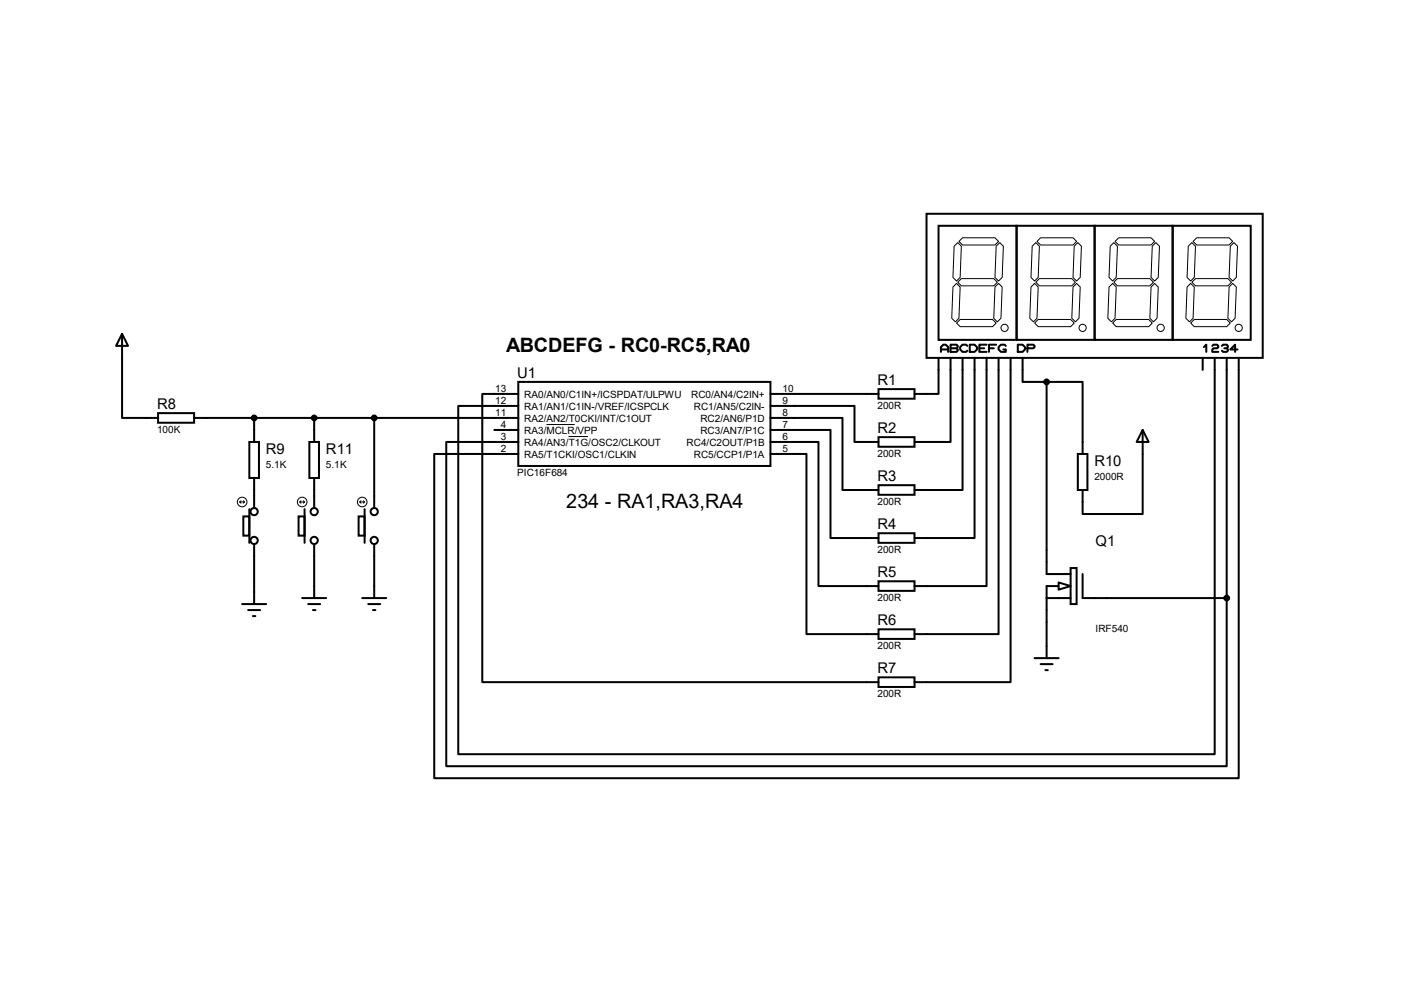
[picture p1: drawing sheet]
<svg xmlns="http://www.w3.org/2000/svg" width="297mm" height="210mm" viewBox="0 0 297 210" stroke-linecap="round" stroke-linejoin="round" font-family="sans-serif">
<g fill="none" stroke="#000" stroke-width=".42">
<path d="M196 45.2h71.1v30.5h-71.1zM198.5 47.8h16.6v24.1h-16.6zM215.1 47.8h16.5v24.1h-16.5zM231.6 47.8h16.5v24.1h-16.5zM248.1 47.8h16.5v24.1h-16.5zM25.8 70.6l1.3 2.6h-2.5zM25.8 70.6v17.8h7.6M198.5 75.7v7.6h-5M199.1 74.4v-1l.5-.5h.5l.5 .5v1M199.1 73.9h1.5M201.1 75.7v17.8h-7.6M201.1 73.7h1.3"/>
<path d="M201.1 72.9h1.3l.2 .3v.2l-.2 .3 .2 .2v.3l-.2 .2h-1.3zM203.6 75.7v27.9h-10.1M204.6 73.2l-.2-.3h-.8l-.5 .5v.5l.5 .5h.8l.2-.2M205.1 72.9h1.1l.5 .5v.5l-.5 .5h-1.1zM206.2 75.7v38.1h-12.7M207.2 73.7h1M208.7 75.7v48.3h-15.2M208.7 72.9h-1.5v1.5h1.5M209.2 73.7h1M210.7 72.9h-1.5v1.5M211.2 75.7v58.4h-17.7M212.8 73.2l-.3-.3h-.7l-.6 .5v.5l.6 .5h1v-.5h-.5"/>
<path d="M213.8 75.7v68.6h-20.3M215.3 72.9h1l.5 .5v.5l-.5 .5h-1zM216.3 75.7v5.1h5.1M217.3 73.7h1.3l.3-.3v-.2l-.3-.3h-1.3v1.5M254.4 75.7v2.5M254.7 73.4l.5-.5v1.5M256.5 73.2l.2-.3h.8l.2 .3v.2l-.2 .3h-.8l-.2 .2v.5h1.2M257 75.7v83.8h-160.1v-73.6h12.7M258.5 73.2l.2-.3h.8l.3 .3v.2l-.3 .3 .3 .2v.3l-.3 .2h-.8l-.2-.2M259 73.7h.5M259.5 75.7v50.8M261.8 73.9h-1.5l1-1v1.5"/>
<path d="M262 75.7v88.9h-170.1v-68.6h17.7M33.4 87.4h7.7v2h-7.7zM41.1 88.4h68.5M52.7 93.5h2.1v7.6h-2.1zM53.8 88.4v5.1M65.4 93.5h2.1v7.6h-2.1zM66.5 88.4v5.1M79.2 88.4v19M104.6 90.9h5M109.6 80.8h53.4v17.8h-53.4zM109.6 83.3h-7.6v61h83.8M109.6 93.5h-15.2v68.6h165.1v-35.6"/>
<path d="M163 85.9h17.8v7.6h5M163 88.4h15.2v15.2h7.6M163 90.9h12.7v22.9h10.1M163 93.5h10.1v30.5h12.7M163 96h7.6v38.1h15.2M163 83.3h22.8M185.8 82.3h7.7v2h-7.7zM185.8 92.5h7.7v2h-7.7zM221.4 80.8h7.6v15.2M221.4 80.8v40.6h5.1M228 96h2v7.6h-2zM241.7 90.9l1.3 2.6h-2.5z"/>
<path d="M241.7 90.9v17.8h-12.7v-5.1M51.5 109.2h1.2v4.1h-1.2zM52.7 107.7v7.1M53.8 101.1v6.3M53.8 115.1v12.7M63.2 109.2h1.2v4.1h-1.2zM64.4 107.7v7.1M66.5 101.1v6.3M66.5 115.1v11.4M75.9 109.2h1.2v4.1h-1.2zM77.1 107.7v7.1M79.2 115.1v11.4"/>
<path d="M185.8 102.6h7.7v2h-7.7zM185.8 112.8h7.7v2h-7.7zM51.2 127.8h5.1M52.5 129h2.5M53.5 130.3h.5M63.9 126.5h5.1M65.2 127.8h2.5M66.2 129h.5M76.6 126.5h5.1M77.9 127.8h2.5M78.9 129h.5M185.8 122.9h7.7v2.1h-7.7z"/>
<path d="M185.8 133.1h7.7v2h-7.7zM218.9 139.2h5M221.4 126.5h5.1M223.9 123.2l2.6 .8-2.6 .7zM223.9 124h-2.5v15.2M226.5 120.1h1.3v7.7h-1.3zM229 121.4v5.1h30.5M185.8 143.3h7.7v2h-7.7zM220.1 140.5h2.6M221.1 141.7h.6"/>
<circle cx="53.8" cy="114.3" r=".76"/>
<circle cx="53.8" cy="108.2" r=".76"/>
<circle cx="66.5" cy="114.3" r=".76"/>
<circle cx="66.5" cy="108.2" r=".76"/>
<circle cx="79.2" cy="108.2" r=".76"/>
<circle cx="79.2" cy="114.3" r=".76"/>
</g>
<g fill="none" stroke="#000" stroke-width=".21">
<path d="M202.6 59.7l.8-.8h6.8l.8 .8-.8 .8h-6.8zM202.6 51.3l.8 .8-.3 6.6-.7 .7-.8-.7 .2-6.6zM202.9 51.1l.7-.8h6.9l.7 .8-.7 .7h-6.9zM210.7 52.1l.8-.8 .8 .8-.3 6.6-.8 .7-.7-.7zM211.2 59.9l.8 .8-.2 6.6-.8 .8-.8-.8 .3-6.6zM219.1 59.7l.8-.8h6.8l.8 .8-.8 .8h-6.8zM219.1 51.3l.8 .8-.3 6.6-.7 .7-.8-.7 .3-6.6zM219.4 51.1l.7-.8h6.9l.8 .8-.8 .7h-6.9zM227.2 52.1l.8-.8 .8 .8-.3 6.6-.7 .7-.8-.7zM235.6 59.7l.8-.8h6.8l.8 .8-.8 .8h-6.8zM235.6 51.3l.8 .8-.3 6.6-.7 .7-.8-.7 .3-6.6zM235.9 51.1l.7-.8h6.9l.8 .8-.8 .7h-6.9z"/>
<path d="M244.3 59.9l.7 .8-.2 6.6-.8 .8-.8-.8 .3-6.6zM244.5 51.3l.8 .8-.3 6.6-.7 .7-.8-.7 .3-6.6zM251.4 52.1l.7-.8 .8 .8-.3 6.6-.7 .7-.8-.7zM252.1 59.7l.8-.8h6.9l.7 .8-.7 .8h-6.9zM252.4 51.1l.8-.8h6.8l.8 .8-.8 .7h-6.8zM260.3 52.1l.7-.8 .8 .8-.3 6.6-.7 .7-.8-.7zM201.6 60.7l.8-.8 .7 .8-.2 6.6-.8 .8-.8-.8zM202.4 68.3l.7-.7h6.9l.7 .7-.7 .8h-6.9zM218.1 60.7l.8-.8 .7 .8-.2 6.6-.8 .8-.8-.8zM218.9 68.3l.7-.7h6.9l.7 .7-.7 .8h-6.9zM227 60.7l.8-.8 .7 .8-.2 6.6-.8 .8-.8-.8zM234.6 60.7l.8-.8 .7 .8-.2 6.6-.8 .8-.7-.8z"/>
<path d="M235.4 68.3l.7-.7h6.9l.8 .7-.8 .8h-6.9zM251.1 60.7l.8-.8 .7 .8-.2 6.6-.8 .8-.7-.8zM251.9 68.3l.7-.7h6.9l.8 .7-.8 .8h-6.9zM260 60.7l.8-.8 .7 .8-.2 6.6-.8 .8-.7-.8zM115.6 89.8h6M120.3 92.3h4.1M50.7 106.2h1M50.7 106.2l.3 .2M51 105.9l-.3 .3M51.5 105.9l.2 .3M51.7 106.2l-.2 .2M63.4 106.2h1"/>
<path d="M63.4 106.2l.3 .2M63.7 105.9l-.3 .3M64.2 105.9l.2 .3M64.4 106.2l-.2 .2M76.1 106.2h1M76.1 106.2l.3 .2M76.4 105.9l-.3 .3M76.9 105.9l.2 .3M77.1 106.2l-.2 .2"/>
<circle cx="212.5" cy="69.3" r=".76"/>
<circle cx="229" cy="69.3" r=".76"/>
<circle cx="245.5" cy="69.3" r=".76"/>
<circle cx="262" cy="69.3" r=".76"/>
<circle cx="51.2" cy="106.2" r="1.02"/>
<circle cx="63.9" cy="106.2" r="1.02"/>
<circle cx="76.6" cy="106.2" r="1.02"/>
</g>
<g fill="#000" stroke="#000" stroke-width=".42">
<circle cx="53.8" cy="88.4" r=".51"/>
<circle cx="66.5" cy="88.4" r=".51"/>
<circle cx="79.2" cy="88.4" r=".51"/>
<circle cx="221.4" cy="80.8" r=".51"/>
<circle cx="259.5" cy="126.5" r=".51"/>
</g>
<g font-size="4.2">
<text x="107.1" y="74.5">ABCDEFG - RC0-RC5,RA0</text>
<text x="119.8" y="107.4">234 - RA1,RA3,RA4</text>
</g>
<g font-size="3.1">
<text x="109.4" y="79.9">U1</text>
<text x="185.6" y="81.4">R1</text>
<text x="33.2" y="86.5">R8</text>
<text x="185.6" y="91.6">R2</text>
<text x="56.3" y="96.1">R9</text>
<text x="69" y="96.1">R11</text>
<text x="185.6" y="101.7">R3</text>
<text x="231.5" y="98.6">R10</text>
<text x="185.6" y="111.9">R4</text>
<text x="231.8" y="115.4">Q1</text>
<text x="185.6" y="122">R5</text>
<text x="185.6" y="132.2">R6</text>
<text x="185.6" y="142.4">R7</text>
</g>
<g font-size="2.1">
<text x="104.8" y="82.9">13</text>
<text x="165.5" y="82.9">10</text>
<text x="104.8" y="85.5">12</text>
<text x="104.8" y="88">11</text>
<text x="110.9" y="84.1">RA0/AN0/C1IN+/ICSPDAT/ULPWU</text>
<text x="110.9" y="86.6">RA1/AN1/C1IN-/VREF/ICSPCLK</text>
<text x="110.9" y="89.2">RA2/AN2/T0CKI/INT/C1OUT</text>
<text x="146.2" y="84.1">RC0/AN4/C2IN+</text>
<text x="146.8" y="86.6">RC1/AN5/C2IN-</text>
<text x="148.2" y="89.2">RC2/AN6/P1D</text>
<text x="165.5" y="85.5">9</text>
<text x="165.5" y="88">8</text>
<text x="185.6" y="86.5">200R</text>
<text x="33.2" y="91.6">100K</text>
<text x="105.9" y="93.1">3</text>
<text x="105.9" y="95.6">2</text>
<text x="105.9" y="90.6">4</text>
<text x="110.9" y="94.2">RA4/AN3/T1G/OSC2/CLKOUT</text>
<text x="110.9" y="91.7">RA3/MCLR/VPP</text>
<text x="145.2" y="94.2">RC4/C2OUT/P1B</text>
<text x="148.2" y="91.7">RC3/AN7/P1C</text>
<text x="165.5" y="90.6">7</text>
<text x="165.5" y="93.1">6</text>
<text x="165.5" y="95.6">5</text>
<text x="56.3" y="99">5.1K</text>
<text x="69" y="99">5.1K</text>
<text x="109.4" y="100.7">PIC16F684</text>
<text x="110.9" y="96.8">RA5/T1CKI/OSC1/CLKIN</text>
<text x="146.8" y="96.8">RC5/CCP1/P1A</text>
<text x="185.6" y="96.6">200R</text>
<text x="231.5" y="101.6">2000R</text>
<text x="185.6" y="106.8">200R</text>
<text x="185.6" y="117">200R</text>
<text x="185.6" y="127.1">200R</text>
<text x="185.6" y="137.3">200R</text>
<text x="231.8" y="133.7">IRF540</text>
<text x="185.6" y="147.4">200R</text>
</g>
</svg>
